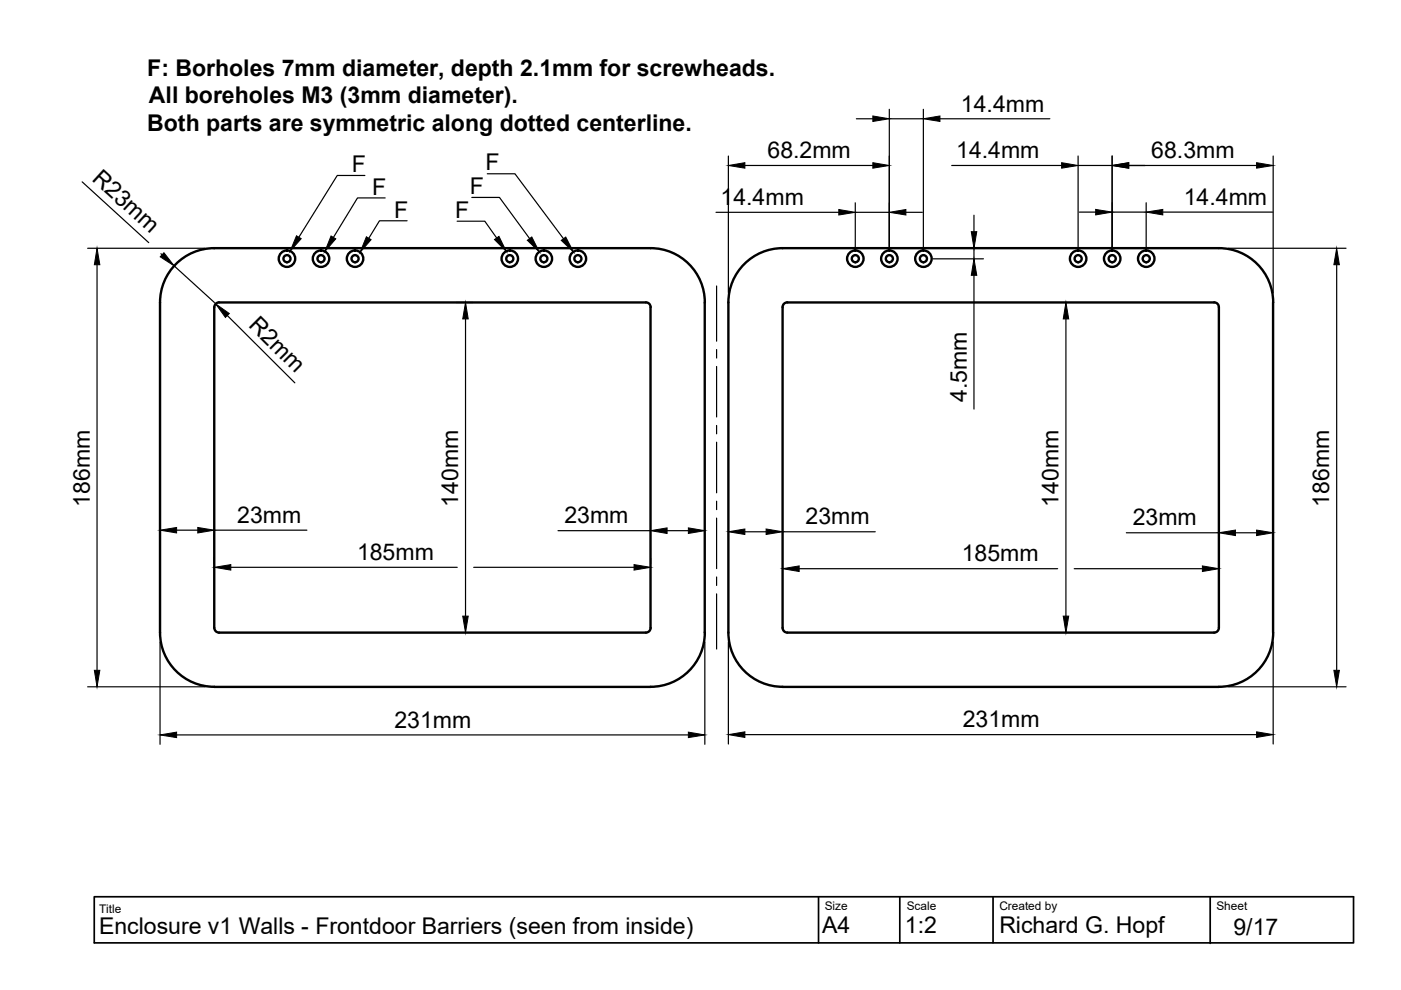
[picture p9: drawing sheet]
<svg xmlns="http://www.w3.org/2000/svg" width="297mm" height="210mm" viewBox="0 0 297 210" stroke-linecap="round" stroke-linejoin="round" font-family="sans-serif">
<!-- layer: Visible -->
<g fill="none" stroke="#000" stroke-width=".51">
<path d="M165.9 52.6h92.5M165.9 52.6a11.5 11.5 0 0 0-11.5 11.5v70a11.5 11.5 0 0 0 11.5 11.5M258.4 52.6a11.5 11.5 0 0 1 11.5 11.5M45.4 65.1v68M46.4 64.1h90.5M46.5 64.1a1.01 1.01 0 0 0-1.1 1M136.9 64.1a1.01 1.01 0 0 1 1 1M137.9 65.1v68M165.9 65.1v68M166.9 64.1h90.5M166.9 64.1a1.01 1.01 0 0 0-1 1M257.4 64.1a1.01 1.01 0 0 1 1 1"/>
<path d="M258.4 65.1v68M269.9 64.1v70M137.9 133.1a1.01 1.01 0 0 1-1 1h-90.5a1.01 1.01 0 0 1-1-1M165.9 133.1a1.01 1.01 0 0 0 1 1h90.5M258.4 133.1a1.01 1.01 0 0 1-1 1M269.9 134.1a11.5 11.5 0 0 1-11.5 11.5M45.4 145.6h92.5M137.9 145.6a11.5 11.5 0 0 0 11.5-11.5v-70a11.5 11.5 0 0 0-11.5-11.5h-92.5a11.5 11.5 0 0 0-11.5 11.5v70a11.5 11.5 0 0 0 11.5 11.5M165.9 145.6h92.5"/>
<circle cx="60.8" cy="54.8" r="1.75"/>
<circle cx="60.8" cy="54.8" r=".75"/>
<circle cx="68.1" cy="54.8" r="1.75"/>
<circle cx="68.1" cy="54.8" r=".75"/>
<circle cx="75.3" cy="54.8" r="1.75"/>
<circle cx="75.3" cy="54.8" r=".75"/>
<circle cx="108.1" cy="54.8" r="1.75"/>
<circle cx="108.1" cy="54.8" r=".75"/>
<circle cx="115.3" cy="54.8" r="1.75"/>
<circle cx="115.3" cy="54.8" r=".75"/>
<circle cx="122.5" cy="54.8" r="1.75"/>
<circle cx="122.5" cy="54.8" r=".75"/>
<circle cx="181.3" cy="54.8" r="1.75"/>
<circle cx="181.3" cy="54.8" r=".75"/>
<circle cx="188.6" cy="54.8" r="1.75"/>
<circle cx="188.6" cy="54.8" r=".75"/>
<circle cx="195.8" cy="54.8" r="1.75"/>
<circle cx="195.8" cy="54.8" r=".75"/>
<circle cx="228.6" cy="54.8" r="1.75"/>
<circle cx="228.6" cy="54.8" r=".75"/>
<circle cx="235.8" cy="54.8" r="1.75"/>
<circle cx="235.8" cy="54.8" r=".75"/>
<circle cx="243" cy="54.8" r="1.75"/>
<circle cx="243" cy="54.8" r=".75"/>
</g>
<!-- layer: TitleBlock -->
<path d="M20 190.1h267v9.8h-267zM173.5 190.1v9.8M190.8 190.1v9.8M210.5 190.1v9.8M256.6 190.1v9.9" fill="none" stroke="#000" stroke-width=".36"/>
<!-- layer: Dimensions -->
<g fill="none" stroke="#000" stroke-width=".25">
<path d="M17.4 38.6l14.1 12.8M154.4 33.1v29M157.9 35.1h27.2M181.6 25.2h3.5M188.6 23.2v29.7M188.6 25.2h7.2M195.8 23.2v29.7M199.3 25.2h23.3M201.8 35.1h23.3M228.6 35.1h7.2M228.6 33.1v19.8M235.8 33.1v19.8"/>
<path d="M239.3 35.1h27.1M269.9 33.1v29M18.6 52.6h24.8M20.6 56.1v86M34.1 53.8l.3 .2M36.9 56.4l8.5 7.7M151.8 45h26M181.3 43v9.9M181.3 45h7.3M192.1 45h3.5M197.8 54.9h10.7M204.5 52.6h1.5"/>
<path d="M206.5 45.6v3.5M206.5 52.6v2.3M206.5 58.4v28.3M228.8 45h3.5M235.8 45h7.2M243 43v9.9M246.5 45h23.3M260.4 52.6h25M283.4 56.1v86M48.2 66.9l14.3 14.3M96.7 64.1h3.5M98.7 67.6v63"/>
<path d="M226 67.6v63M33.9 113.4v1M37.4 112.4h4.5M45.4 113.4v1M45.4 118.3v1.2M45.4 112.4h19.7M118.3 112.5h19.6M137.9 118.3v1.2M141.4 112.5h4.5M157.9 112.7h4.5M165.9 112.7h19.7M238.8 113h19.6"/>
<path d="M261.9 113h4.5M33.9 136.1v21.7M48.9 120.3h48M96.7 134.1h3.5M100.4 120.3h34M149.4 136.1v21.7M154.4 136.1v21.6M169.4 120.6h54.8M227.8 120.6h27.1M269.9 136.1v21.6M18.6 145.6h24.8M37.4 155.8h108.5"/>
<path d="M157.9 155.8h108.5M260.4 145.6h25"/>
</g>
<g fill="#000" stroke="#000" stroke-width=".21">
<path d="M154.4 35.1l3.5-.6v1.2zM185.1 34.5l3.5 .6-3.5 .6zM185.1 24.6l3.5 .6-3.5 .6zM195.8 25.2l3.5-.6v1.2zM225.1 34.5l3.5 .6-3.5 .6zM235.8 35.1l3.5-.6v1.2zM266.4 34.5l3.5 .6-3.5 .6zM20.6 52.6l.6 3.5h-1.2zM34.8 53.6l2.1 2.8-2.9-1.9zM177.8 44.4l3.5 .6-3.5 .6zM188.6 45l3.5-.6v1.2zM205.9 49.1h1.2l-.6 3.5z"/>
<path d="M206.5 54.9l.6 3.5h-1.2zM232.3 44.4l3.5 .6-3.5 .6zM243 45l3.5-.6v1.2zM283.4 52.6l.6 3.5h-1.2zM45.7 64.4l2.9 2.1-.8 .8zM98.7 64.1l.6 3.5h-1.2zM226 64.1l.6 3.5h-1.2zM33.9 112.4l3.5-.6v1.2zM41.9 111.8l3.5 .6-3.5 .6zM45.4 120.3l3.5-.6v1.2zM134.4 119.7l3.5 .6-3.5 .6zM137.9 112.5l3.5-.6v1.2z"/>
<path d="M145.9 111.9l3.5 .6-3.5 .6zM154.4 112.7l3.5-.5v1.1zM162.4 112.2l3.5 .5-3.5 .6zM165.9 120.6l3.5-.6v1.2zM254.9 120l3.5 .6-3.5 .6zM258.4 113l3.5-.6v1.2zM266.4 112.4l3.5 .6-3.5 .6zM98.1 130.6h1.2l-.6 3.5zM225.4 130.6h1.2l-.6 3.5zM20 142.1h1.2l-.6 3.5zM33.9 155.8l3.5-.6v1.2zM145.9 155.2l3.5 .6-3.5 .6z"/>
<path d="M154.4 155.8l3.5-.6v1.2zM266.4 155.2l3.5 .6-3.5 .6zM282.8 142.1h1.2l-.6 3.5z"/>
</g>
<!-- layer: Center Lines -->
<path d="M151.9 60.6v11.7M151.9 74.1v1.8M151.9 77.7v10.7M151.9 90.2v1.8M151.9 93.8v10.7M151.9 106.3v1.7M151.9 109.8v10.8M151.9 122.3v1.8M151.9 125.9v11.7" fill="none" stroke="#000" stroke-width=".25"/>
<!-- layer: Annotations -->
<path d="M62.9 50l1 .6-2.4 2.7zM70.2 50l1 .6-2.3 2.7zM77.7 50.2l1 .6-2.4 2.7zM104.8 50.8l1-.7 1.5 3.2zM111.8 50.9l1-.7 1.5 3.2zM119 51l1-.7 1.6 3.1z" fill="#000" stroke="#000" stroke-width=".21"/>
<path d="M77.4 37.2h-5.9l-8.1 13.1M103.3 36.8h5.9l10.3 13.8M81.7 42h-5.9l-5.1 8.3M86.3 46.8h-5.8l-2.3 3.7M96.9 46.9h5.9l2.5 3.6M100 41.9h5.9l6.4 8.7" fill="none" stroke="#000" stroke-width=".25"/>
<g font-size="4.9">
<text x="31.2" y="16">F: Borholes 7mm diameter, depth 2.1mm for screwheads.</text>
<text x="31.6" y="21.9">All boreholes M3 (3mm diameter).</text>
<text x="203.8" y="23.7">14.4mm</text>
<text x="31.2" y="27.7">Both parts are symmetric along dotted centerline.</text>
<text x="162.7" y="33.5">68.2mm</text>
<text x="202.7" y="33.6">14.4mm</text>
<text x="244.1" y="33.5">68.3mm</text>
<text x="19.3" y="38.2" transform="rotate(42 19.3 38.2)">R23mm</text>
<text x="74.6" y="36.5">F</text>
<text x="78.9" y="41.3">F</text>
<text x="99.6" y="41.2">F</text>
<text x="102.9" y="36.1">F</text>
<text x="83.6" y="46.1">F</text>
<text x="96.5" y="46.2">F</text>
<text x="152.8" y="43.5">14.4mm</text>
<text x="251" y="43.5">14.4mm</text>
<text x="52.5" y="69.1" transform="rotate(45 52.5 69.1)">R2mm</text>
<text x="205" y="85.3" transform="rotate(-90 205 85.3)">4.5mm</text>
<text x="19" y="107.4" transform="rotate(-90 19 107.4)">186mm</text>
<text x="97.1" y="107.4" transform="rotate(-90 97.1 107.4)">140mm</text>
<text x="224.4" y="107.4" transform="rotate(-90 224.4 107.4)">140mm</text>
<text x="281.8" y="107.4" transform="rotate(-90 281.8 107.4)">186mm</text>
<text x="50.3" y="110.8">23mm</text>
<text x="119.7" y="110.9">23mm</text>
<text x="170.8" y="111.2">23mm</text>
<text x="240.2" y="111.4">23mm</text>
<text x="75.7" y="118.7">185mm</text>
<text x="203.9" y="119">185mm</text>
<text x="83.6" y="154.3">231mm</text>
<text x="204.1" y="154.2">231mm</text>
<text x="174.3" y="197.9">A4</text>
<text x="191.9" y="197.9">1:2</text>
<text x="211.9" y="197.9">Richard G. Hopf</text>
<text x="21" y="198">Enclosure v1 Walls - Frontdoor Barriers (seen from inside)</text>
<text x="261.5" y="198.3">9/17</text>
</g>
<g font-size="2.5">
<text x="21" y="193.6">Title</text>
<text x="174.9" y="192.9">Size</text>
<text x="192.2" y="192.9">Scale</text>
<text x="211.9" y="192.9">Created by</text>
<text x="257.9" y="192.9">Sheet</text>
</g>
</svg>
